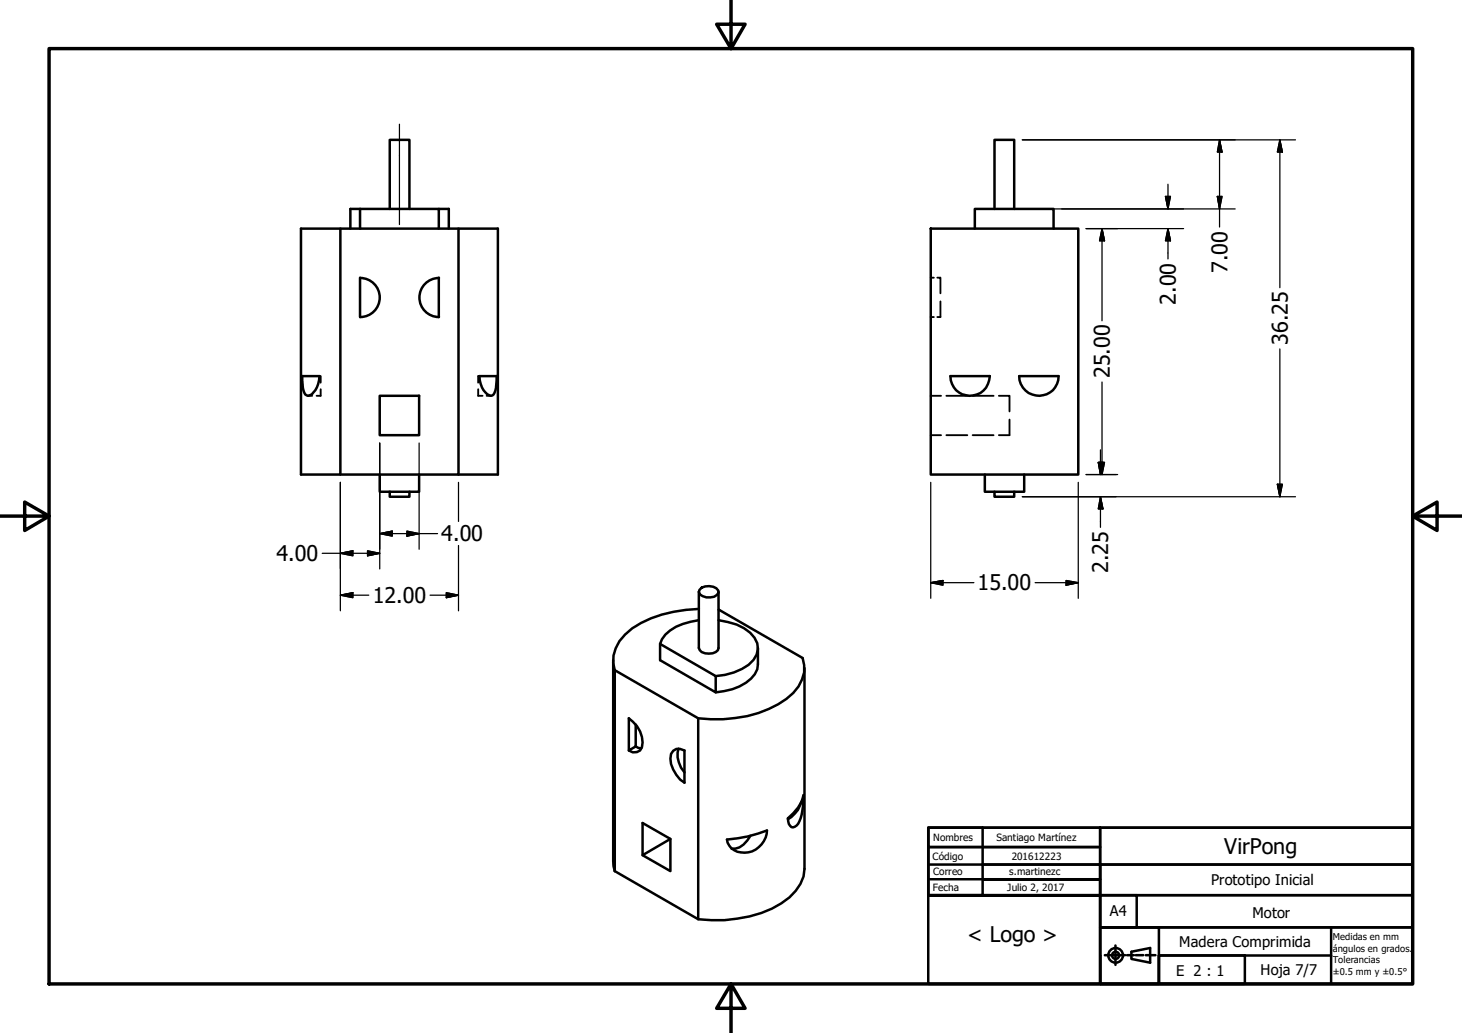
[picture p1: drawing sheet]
<svg xmlns="http://www.w3.org/2000/svg" width="297mm" height="210mm" viewBox="0 0 297 210" stroke-linecap="round" stroke-linejoin="round" font-family="sans-serif">
<!-- layer: Visible (ANSI) -->
<g fill="none" stroke="#000" stroke-width=".51">
<path d="M61.2 46.5h8v49.9h-8zM69.2 46.5h24M73.2 42.5h16v4M73.2 42.5v4M73.2 56.4v8M73.2 42.5h-2v4M73.2 56.5a4 4 0 0 1 4 4 4 4 0 0 1-4 3.9M79.2 42.5v-14.1h4v14.1M89.2 56.4v8M89.2 42.5h2v4M89.2 56.5a4 4 0 0 0-4 4 4 4 0 0 0 4 3.9M189.1 46.5h30v49.9h-30z"/>
<path d="M198.1 46.5v-4h16v4M202.1 42.5v-14.1h4v14.1M61.4 76.4h3.5a4.5 4.5 0 0 1-1.9 3.9 .79 .79 0 0 1-1.2-.4l-.3-1.1zM97.4 76.4h3.5l-.1 1.6a3.1 3.1 0 0 1-.8 2.4 2.15 2.15 0 0 1-2.1-1.7l-.4-1.4zM193.1 76.4h8a4 4 0 0 1-4 4 4 4 0 0 1-4-4zM207.1 76.4h8a4 4 0 0 1-4 4 4 4 0 0 1-4-4zM69.2 96.4h24v-49.9h8v49.9h-8M77.2 96.4v3.5h8v-3.5M77.2 80.4h8v8h-8zM79.2 99.9v1h4v-1M200.1 96.4v3.5h8v-3.5M202.1 99.9v1h4v-1"/>
<path d="M142.1 119.9a2.61 2.61 0 0 1 3.8 .1l.1 .4a2.14 2.14 0 0 1-2.5 1l-1.3-.6-.2-.5zM124.6 134.1v40.9l.3 2M124.9 136.2l17 9.8v40.8l-17-9.8M124.9 136.2v40.8M134.1 130.8l11.3 6.6v3.3l-11.3-6.6zM142 120.2v11.5a1.71 1.71 0 0 0 2 1.1 1.68 1.68 0 0 0 2-1.1v-11.5M142 126a12 12 0 0 0-6.8 2.9l-.7 1-.4 .9M142 123.7a25.3 25.3 0 0 0-13.5 4 8.3 8.3 0 0 0-3.9 7l.3 1.5M146 126a10.5 10.5 0 0 1 7.3 3.6 3.8 3.8 0 0 1-1.2 5.5 12.7 12.7 0 0 1-6.7 2.3M146 123.9l17.1 9.8a6.6 6.6 0 0 1-1.9 7.1 20.7 20.7 0 0 1-11.8 5.1l-2.5 .2-5-.1M154 131.7v3.3a4.6 4.6 0 0 1-2.4 3.7 12.6 12.6 0 0 1-6.2 2M163.4 135.7v40.9a8.6 8.6 0 0 1-4.7 7 26.1 26.1 0 0 1-16.8 3.2"/>
<path d="M129.2 147.2v4.5l-1.4 .8v-6.5a5.8 5.8 0 0 1 2.6 5.8 1.66 1.66 0 0 1-2.6 .7M129.2 151.7l.5 .3 .6 .1M136.8 152.6l.6-.4h.8l.9 .3v6.5a6 6 0 0 1-2.8-5.8zM137.9 152.1a4.9 4.9 0 0 0 1.2 4.8M136.2 170.5l-5.6 3.3v-6.6l5.6 3.3v6.5l-5.6-3.2M147.7 170.6a27.2 27.2 0 0 0 8.1-1.8 4.6 4.6 0 0 1-7.2 3.6l-.8-1.2zM152.5 169.8a4.2 4.2 0 0 1-3.8 2.6M162.9 162.7a6.1 6.1 0 0 1-2.8 3.8M163.3 161.6a13 13 0 0 1-1.1 5.8 1.06 1.06 0 0 1-1.7 .4l-.2-.4-.2-1.1a8.4 8.4 0 0 0 3.2-4.7z"/>
</g>
<!-- layer: Oculto (ANSI) -->
<g fill="none" stroke="#000" stroke-width=".38">
<path d="M189.1 56.4h.6M190.4 56.4h.7v3.2M64.9 76.4h.1M65.1 76.4l.1 1.4M65.2 79.1v1.3h-.9M97.2 79.1v1.3h.8M97.3 76.4h-.1v1.4M97.3 76.4h.1M189.1 64.4h.6M191.1 61.2v3.2h-.7M62.5 80.4h.9M98.9 80.4h.9"/>
<path d="M189.1 80.4h2.1M189.1 88.4h2.1M192.3 80.4h4.2M192.3 88.4h4.2M197.6 80.4h4.3M197.6 88.4h4.3M202.9 80.4h2.2v3.2M205.1 85.3v3.1h-2.2"/>
</g>
<!-- layer: Borde (ANSI) -->
<path d="M148.5 -.1v10l-2.9-5h5.8l-2.9 5M10 9.9h277v190h-277zM0 104.9h10l-5-2.9v5.8l5-2.9M287 104.9l5 2.9v-5.8l-5 2.9h10M148.5 199.9l2.9 5h-5.8l2.9-5v10" fill="none" stroke="#000" stroke-width=".7"/>
<g fill="none" stroke="#000" stroke-width=".51">
<path d="M188.6 175.7v6.2h34.9h-34.9h34.9v-3.2h-23.9h23.9v-3h-23.9M188.6 175.7v-3.6h34.9v3.6h-23.9M188.6 168.2h34.9v3.9h-34.9zM188.6 168.2h11v13.7h-11zM188.6 168.2h98.4v31.7h-98.4zM188.6 178.7h11M188.6 175.7h11M223.5 175.7h63.5v6.2h-63.5zM223.5 168.2h63.5v7.5h-63.5zM223.5 175.7v24.2M223.5 181.9h7.4v6.5h-7.4zM223.5 181.9h63.5v6.5h-63.5z"/>
<path d="M224.5 194.1h1.2M226.1 194.1h1.2M226.6 192.1v1M226.6 193.3v1.6M226.6 195v1.1M227.6 194.1h1M229 194.1h1.4M229.9 193.4l3.8-.8v3l-3.8-.7zM230.8 194.1h1.5M232.8 194.1h2M235.5 194.2h17.4v5.7h-17.4zM270.4 194.2h-34.9v5.7h-12"/>
<path d="M270.4 188.4v11.5M287 194.2v-5.8h-63.5v11.5h12v-11.5h-12v11.5"/>
<circle cx="226.7" cy="194.1" r="1.49"/>
<circle cx="226.7" cy="194.1" r=".73"/>
</g>
<!-- layer: Cota (ANSI) -->
<g fill="none" stroke="#000" stroke-width=".25">
<path d="M207.7 28.4h55.5M236.8 39.9h1l-.5 2.6zM237.3 37.4v5.1M247.3 39.9h1l-.5 2.6zM247.8 28.4l.5 2.5h-1zM247.8 28.4v17.7M260 28.4l.5 2.5h-1zM260 28.4v30.1M207.7 42.5h43.3M220.7 46.5h19.8M223.9 46.5l.5 2.4h-1zM223.9 46.5v18.7"/>
<path d="M237.3 46.5l.5 2.4h-1zM237.3 46.5v6.1M223.9 77.6v18.8M260 70.9v30M69.2 98v26.1M77.2 90v25.6M85.2 90v21.6M93.2 98v8M189.1 98v23.6M219.1 98v23.6M220.7 96.4h6.4M223.1 94h1l-.5 2.4z"/>
<path d="M223.4 94h1l-.5 2.4zM223.6 91.4v5M259.5 98.4h1l-.5 2.5zM65.5 112.4h11.7M69.2 112.4l2.5-.5v1zM74.7 111.9l2.5 .5-2.5 .5zM77.2 108.4l2.5-.5v1zM77.2 108.4h11.7M82.7 107.9l2.5 .5-2.5 .5zM93.2 110.8v13.3M189.1 118.4l2.5-.4v.9zM189.1 118.4h8.8"/>
<path d="M207.7 100.9h55.5M210.3 118.4h8.8M216.6 118l2.5 .4-2.5 .5zM223.6 100.9l.5 2.5h-1zM223.6 100.9v6.3M69.2 120.9l2.5-.5v1zM69.2 120.9h5.7M87.4 120.9h5.8M90.7 120.4l2.5 .5-2.5 .5z"/>
</g>
<g fill="#000" stroke="#000" stroke-width=".25">
<path d="M236.8 39.9l.5 2.6zM236.8 39.9h1l-.5 2.6zM247.3 39.9l.5 2.6zM247.3 39.9h1l-.5 2.6zM247.8 28.4l.5 2.5zM247.8 28.4l.5 2.5h-1zM260 28.4l.5 2.5zM260 28.4l.5 2.5h-1zM223.9 46.5l.5 2.4zM223.9 46.5l.5 2.4h-1zM237.3 46.5l.5 2.4zM237.3 46.5l.5 2.4h-1z"/>
<path d="M223.1 94l.5 2.4zM223.1 94h1l-.5 2.4zM223.4 94l.5 2.4zM223.4 94h1l-.5 2.4zM259.5 98.4l.5 2.5zM259.5 98.4h1l-.5 2.5zM69.2 112.4l2.5-.5zM69.2 112.4l2.5-.5v1zM74.7 112.9l2.5-.5zM74.7 111.9l2.5 .5-2.5 .5zM77.2 108.4l2.5-.5zM77.2 108.4l2.5-.5v1z"/>
<path d="M82.7 108.9l2.5-.5zM82.7 107.9l2.5 .5-2.5 .5zM189.1 118.4l2.5-.4zM189.1 118.4l2.5-.4v.9zM216.6 118.9l2.5-.5zM216.6 118l2.5 .4-2.5 .5zM223.6 100.9l.5 2.5zM223.6 100.9l.5 2.5h-1zM69.2 120.9l2.5-.5zM69.2 120.9l2.5-.5v1zM90.7 121.4l2.5-.5zM90.7 120.4l2.5 .5-2.5 .5z"/>
</g>
<!-- layer: Eje (ANSI) -->
<path d="M81.2 25.2v20.4" fill="none" stroke="#000" stroke-width=".25"/>
<g font-size="4.4">
<text x="249.4" y="55.4" transform="rotate(-90 249.4 55.4)">7.00</text>
<text x="238.9" y="61.9" transform="rotate(-90 238.9 61.9)">2.00</text>
<text x="261.6" y="70.1" transform="rotate(-90 261.6 70.1)">36.25</text>
<text x="225.5" y="76.9" transform="rotate(-90 225.5 76.9)">25.00</text>
<text x="89.7" y="110">4.00</text>
<text x="56.2" y="114">4.00</text>
<text x="198.6" y="120">15.00</text>
<text x="225.2" y="116.4" transform="rotate(-90 225.2 116.4)">2.25</text>
<text x="75.8" y="122.5">12.00</text>
<text x="248.7" y="173.5">VirPong</text>
<text x="196.5" y="191.4">&lt; Logo &gt;</text>
</g>
<g font-size="3">
<text x="246.1" y="179.8">Prototipo Inicial</text>
<text x="225.5" y="186.1">A4</text>
<text x="254.4" y="186.5">Motor</text>
<text x="239.6" y="192.4">Madera Comprimida</text>
<text x="239" y="198.3">E 2 : 1</text>
<text x="256.1" y="198">Hoja 7/7</text>
</g>
<g font-size="2">
<text x="189.6" y="170.9">Nombres</text>
<text x="202.4" y="170.9">Santiago Martínez</text>
<text x="189.5" y="174.7">Código</text>
<text x="189.6" y="177.7">Correo</text>
<text x="205" y="177.9">s.martinezc</text>
<text x="205.5" y="174.7">201612223</text>
<text x="189.5" y="181">Fecha</text>
<text x="204.7" y="181">Julio 2, 2017</text>
</g>
<g font-size="1.9">
<text x="270.8" y="191.1">Medidas en mm</text>
<text x="270.8" y="193.4">ángulos en grados.</text>
<text x="270.8" y="195.7">Tolerancias</text>
<text x="270.8" y="198">±0.5 mm y ±0.5°</text>
</g>
</svg>
